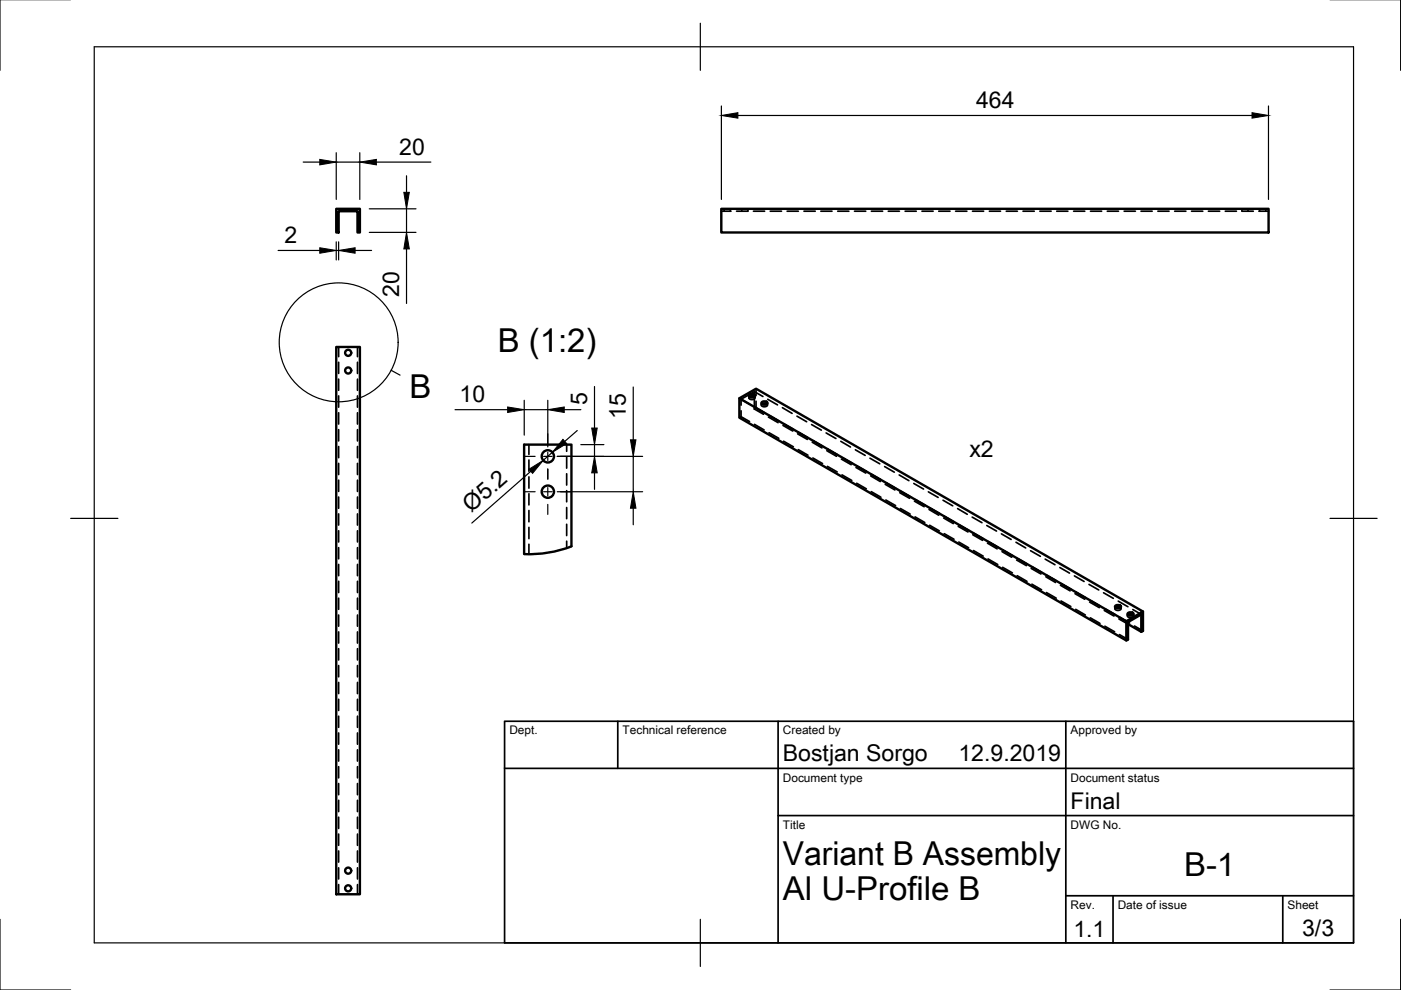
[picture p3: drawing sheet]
<svg xmlns="http://www.w3.org/2000/svg" width="297mm" height="210mm" viewBox="0 0 297 210" stroke-linecap="round" stroke-linejoin="round" font-family="sans-serif">
<!-- layer: Hidden -->
<g fill="none" stroke="#000" stroke-width=".36">
<path d="M73.2 44.3v.5M74.4 44.3v.5M152.9 44.8h2.1M153.5 44.3v.5M154.8 44.3v.5M156.2 44.8h2.3M157.3 44.3v.5M158.6 44.3v.5M159.7 44.8h2.4M163.3 44.8h2.4M166.9 44.8h2.4M170.5 44.8h2.3"/>
<path d="M174 44.8h2.4M177.6 44.8h2.4M181.2 44.8h2.4M184.7 44.8h2.4M188.3 44.8h2.4M191.9 44.8h2.4M195.5 44.8h2.3M199 44.8h2.4M202.6 44.8h2.4M206.2 44.8h2.4M209.8 44.8h2.3M213.3 44.8h2.4"/>
<path d="M216.9 44.8h2.4M220.5 44.8h2.4M224 44.8h2.4M227.6 44.8h2.4M231.2 44.8h2.4M234.8 44.8h2.4M238.3 44.8h2.4M241.9 44.8h2.4M245.5 44.8h2.4M249 44.8h2.4M252.6 44.8h2.4M256.2 44.8h2.4"/>
<path d="M259.8 44.8h2.3M263.3 44.3v.5M263.4 44.8h2.3M264.6 44.3v.5M266.9 44.8h2.1M267.1 44.3v.5M268.4 44.3v.5M71.8 73.6v2M71.8 76.8v2.4M75.8 73.6v2M75.8 76.8v2.4M71.8 80.4v2.4"/>
<path d="M71.8 83.9v2.4M71.8 87.5v2.4M71.8 91.1v2.4M71.8 94.7v2.3M71.8 98.2v2.4M75.8 80.4v2.4M75.8 83.9v2.4M75.8 87.5v2.4M75.8 91.1v2.4M75.8 94.7v2.3M75.8 98.2v2.4M112.1 94.3v2"/>
<path d="M112.1 97.5v2.4M120.1 94.3v1.4M120.1 96.9v2.4M157.1 84.7v1.2M157.1 87.1v1.2M157.1 84.7l1.8 1M157.1 88.3l1.8 1.1M157.1 88.3l-.3 .3M158.8 83.9v.5M158.9 84.2a.45 .45 0 0 0 .1 .5 .45 .45 0 0 0 .5 0h.2a.33 .33 0 0 0 .3-.2 .33 .33 0 0 0 0-.3M159.9 86.7l.4-.2 1.8 1M159.9 83v3.7"/>
<path d="M159.9 86.7l2 1.1M160 86.3l2 1.2M160 90l2 1.2M160.1 83.9v.5M160.3 82.4v1.5M160.3 85.1v1.4M161.4 85.5v.4M161.5 85.7a.45 .45 0 0 0 .1 .5 .45 .45 0 0 0 .6 0h.1a.33 .33 0 0 0 .4-.1 .33 .33 0 0 0-.1-.4M161.8 84.1l-1.9-1.1-2.8 1.7M162.7 85.5v.4M162.8 84.7l2 1.1M162.9 88.4l2.1 1.2"/>
<path d="M163 88.1l2.1 1.2M163 91.8l2.1 1.1M163.1 88.1l2.1 1.2M165.9 86.4l2 1.2M166 90.2l2.1 1.2M166.1 89.9l2.2 1.2M166.1 93.5l2.1 1.2M169 88.2l2 1.2M169.1 92l2.1 1.2M169.2 91.6l2.1 1.2M169.2 95.3l2.1 1.2M169.3 91.7l2.1 1.2"/>
<path d="M172.1 90l2 1.2M172.2 93.8l2.1 1.2M172.3 93.4l2.2 1.3M172.3 97.1l2.1 1.2M175.2 91.8l2 1.2M175.3 95.6l2.1 1.1M175.4 95.2l2.2 1.3M175.4 98.9l2.1 1.2M178.3 93.6l2 1.2M178.4 97.3l2.1 1.2M178.5 97l2.2 1.2M181.4 95.4l2 1.2"/>
<path d="M181.5 99.1l2.1 1.2M181.6 98.8l2.2 1.2M184.4 97.1l2.1 1.2M187.6 98.9l2 1.2M71.8 101.8v2.4M71.8 105.4v2.4M71.8 109v2.3M71.8 112.5v2.4M71.8 116.1v2.4M71.8 119.7v2.4M75.8 101.8v2.4M75.8 105.4v2.4"/>
<path d="M75.8 109v2.3M75.8 112.5v2.4M75.8 116.1v2.4M75.8 119.7v2.4M112.1 101.1v2.4M112.1 104.7v2.4M112.1 108.2v2.4M112.1 111.8v2.4M112.1 115.4v2.1M120.1 100.4v2.4M120.1 104v2.4M120.1 107.6v2.4"/>
<path d="M120.1 111.2v2.4M120.1 114.7v1.5M178.5 100.7l2.1 1.2M181.6 102.5l2.1 1.1M184.6 100.9l2 1.2M184.7 100.6l2.2 1.2M184.7 104.2l2.1 1.2M187.7 102.7l2 1.2M187.8 102.3l2.2 1.3M187.8 106l2.1 1.2M190.6 100.7l2.1 1.2M190.8 104.5l2 1.2"/>
<path d="M190.9 104.1l2.1 1.2M190.9 107.8l2.1 1.2M191 104.2l2.1 1.2M193.7 102.5l2.1 1.2M193.9 106.2l2 1.2M194 105.9l2.2 1.3M194 109.6l2.1 1.2M196.8 104.3l2.1 1.2M197 108l2 1.2M197.1 107.7l2.1 1.2M197.1 111.4l2.1 1.2M197.2 107.8l2.1 1.1"/>
<path d="M199.9 106.1l2.1 1.1M200.1 109.8l2 1.2M200.2 109.5l2.2 1.2M200.2 113.1l2.1 1.2M203 107.8l2.1 1.2M203.2 111.6l2 1.2M203.3 111.3l2.1 1.2M203.3 114.9l2.1 1.2M203.4 111.3l2 1.2M206.1 109.6l2.1 1.2M206.2 113.4l2.1 1.2M206.4 113l2.1 1.3"/>
<path d="M206.4 116.7l2 1.2M209.2 111.4l2.1 1.2M209.4 115.2l2 1.2M209.5 114.8l2 1.2M209.5 118.5l2 1.2M209.6 114.9l2 1.2M212.3 113.2l2.1 1.2M212.4 117l2.1 1.1M212.6 116.6l2.1 1.3M215.4 115l2.1 1.2M215.5 118.7l2.1 1.2M215.7 118.4l2 1.2"/>
<path d="M215.8 118.5l2 1.1M218.5 116.8l2.1 1.2M221.6 118.5l2.1 1.2M71.8 123.2v2.4M71.8 126.8v2.4M71.8 130.4v2.4M71.8 134v2.3M71.8 137.5v2.4M75.8 123.2v2.4M75.8 126.8v2.4M75.8 130.4v2.4M75.8 134v2.3"/>
<path d="M75.8 137.5v2.4M212.6 120.3l2.1 1.2M215.7 122.1l2 1.2M218.6 120.5l2.1 1.2M218.8 120.2l2.1 1.2M218.8 123.9l2 1.1M221.7 122.3l2.1 1.2M221.9 122l2.1 1.2M221.9 125.6l2 1.2M224.7 120.3l2.1 1.2M224.8 124.1l2.1 1.2M225 123.7l2 1.2"/>
<path d="M225 127.4l2 1.2M225 123.8l2.1 1.2M227.8 122.1l2 1.2M227.9 125.9l2.1 1.2M228.1 125.5l2.1 1.3M228.1 129.2l2 1.2M230.9 123.9l2.1 1.2M231 127.6l2.1 1.2M231.2 127.3l2.1 1.3M231.2 131l2 1.2M234 125.7l2.1 1.2M234.1 129.4l2.1 1.2"/>
<path d="M234.3 129.1l2.1 1.2M234.3 132.8l2 1.2M236.4 128.6v.5M236.5 128.9a.45 .45 0 0 0 .1 .5 .45 .45 0 0 0 .6 0 .37 .37 0 0 0 .4-.1 .37 .37 0 0 0 0-.4M237.1 127.5l2 1.1M237.2 131.2l2 1.1M237.3 130.9l1.9 1M237.3 134.5l1.9 1.1M237.4 130.9l2.1 1.2M237.7 128.6v.5M239 130.2v.4M239.1 130.4a.45 .45 0 0 0 .1 .5 .45 .45 0 0 0 .6 .1l.1-.1a.33 .33 0 0 0 .4-.1 .33 .33 0 0 0-.1-.4"/>
<path d="M240.2 129.2l1.8 1.1M240.3 130.2v.4M240.5 132.7l1.8 1.1M71.8 141.1v2.4M71.8 144.7v2.4M71.8 148.3v2.3M71.8 151.8v2.4M71.8 155.4v2.4M71.8 159v2.4M75.8 141.1v2.4M75.8 144.7v2.4M75.8 148.3v2.3"/>
<path d="M75.8 151.8v2.4M75.8 155.4v2.4M75.8 159v2.4M71.8 162.6v2.3M71.8 166.1v2.4M71.8 169.7v2.4M71.8 173.3v2.4M71.8 176.8v2.4M75.8 162.6v2.3M75.8 166.1v2.4M75.8 169.7v2.4M75.8 173.3v2.4"/>
<path d="M75.8 176.8v2.4M71.8 180.4v2.4M71.8 184v2.4M71.8 187.6v2M75.8 180.4v2.4M75.8 184v2.4M75.8 187.6v2"/>
</g>
<!-- layer: Visible -->
<g fill="none" stroke="#000" stroke-width=".51">
<path d="M71.3 44.3h5v5h-.5v-4.5h-4v4.5h-.5zM152.9 44.3h116.1v5h-116.1zM71.3 73.6h5v116h-5zM156.8 84.4v4.2l82 47.2 .4-.2v-3.7l2.8-1.6v3.7M158.8 83.8a.71 .71 0 0 1 1.2 .2 .71 .71 0 0 1-1.2-.2zM158.9 84.2l.5-.2 .6 .2M159.9 84.1v.1M161.5 85.4a.71 .71 0 0 1 1.2 .1 .71 .71 0 0 1-1.2-.1zM161.5 85.7l.6-.2 .5 .2M121.2 115.8v-21.5h-10.1l.1 23.2a25.2 25.2 0 0 0 10-1.7M236.4 128.5a.71 .71 0 0 1 1.3 .2 .71 .71 0 0 1-1.3-.2zM236.5 128.9l.5-.2 .6 .2"/>
<path d="M238.8 131.7l3.5-2-82-47.3-3.5 2 82 47.3v4.1M239.1 130.1a.71 .71 0 0 1 1.2 .2 .71 .71 0 0 1-1.2-.2zM239.2 130.4l.5-.2 .5 .2M239.2 132.3l2.8 1.7M242.3 129.7v4.1l-.3 .2"/>
<circle cx="73.8" cy="78.6" r=".65"/>
<circle cx="73.8" cy="74.8" r=".65"/>
<circle cx="116.2" cy="96.8" r="1.3"/>
<circle cx="116.2" cy="104.2" r="1.3"/>
<circle cx="73.8" cy="184.6" r=".65"/>
<circle cx="73.8" cy="188.3" r=".65"/>
</g>
<!-- layer: Border -->
<path d="M0 -.1v15M297 -.1v15M20 9.9h267v190h-267zM148.5 4.9v10M15 109.9h10M282 109.9h10M0 194.9v15h15M148.5 194.9v10M297 194.9v15h-15" fill="none" stroke="#000" stroke-width=".25"/>
<!-- layer: TitleBlock -->
<path d="M107 152.9h180v47h-180zM131 152.9v10M165 152.9v47M226 152.9v47M107 162.9h180M165 172.9h122M226 189.9h61M236 189.9v10M272 189.9v10" fill="none" stroke="#000" stroke-width=".36"/>
<!-- layer: Annotations -->
<g fill="none" stroke="#000" stroke-width=".25">
<path d="M82.9 78.5l1.9 1"/>
<circle cx="71.8" cy="72.6" r="12.6"/>
</g>
<!-- layer: Dimensions -->
<g fill="none" stroke="#000" stroke-width=".25">
<path d="M64.3 34.4h3.5M71.3 32.4v9.9M71.3 34.4h5M76.3 32.4v9.9M79.8 34.4h11.6M86.2 37.3v3.5M153 22.5v19.8M156.4 24.5h109.1M268.9 22.5v19.8M59 53.1h8.8M71.3 51.3v3.8M71.3 53.1h.5"/>
<path d="M71.8 51.3v3.8M75.3 53.1h3.5M78.3 44.3h9.9M78.3 49.3h9.9M86.2 44.3v5M86.2 52.8v11.5M96.5 86.9h11.1M111.1 84.9v7.4M111.1 86.9h5M112.5 99.9l-12.5 11M116.1 84.9v9.9M117.1 95.9l-1.9 1.7"/>
<path d="M118.2 96.8h18M119.6 86.9h3.5M122.4 91.3l-2.7 2.3M123.1 94.3h4.9M126 82v8.8M126 94.3v2.5M134.3 82.1v11.2M134.3 96.8v7.5M118.2 104.3h18M126 100.3v3.5M134.3 107.8v3.5"/>
</g>
<g fill="#000" stroke="#000" stroke-width=".21">
<path d="M67.8 33.8l3.5 .6-3.5 .6zM76.3 34.4l3.5-.6v1.2zM153 24.5l3.4-.6v1.2zM265.5 23.9l3.4 .6-3.4 .6zM67.8 52.5l3.5 .6-3.5 .6zM71.8 53.1l3.5-.6v1.2zM85.6 40.8h1.2l-.6 3.5zM86.2 49.3l.6 3.5h-1.2zM107.6 86.3l3.5 .6-3.5 .6zM112.1 99.5l3.1-1.9-2.3 2.8zM119.4 93.1l.7 .9-3 1.9zM116.1 86.9l3.5-.6v1.2z"/>
<path d="M125.5 90.8h1.1l-.6 3.5zM133.7 93.3h1.1l-.5 3.5zM126 96.8l.6 3.5h-1.1zM134.3 104.3l.5 3.5h-1.1z"/>
</g>
<!-- layer: Center Lines -->
<path d="M111.3 96.8h2.2M115.3 96.8h1.7M116.1 92v2.1M116.1 95.9v1.8M116.1 99.4v2.2M118.8 96.8h2.1M111.3 104.3h2.2M115.3 104.3h1.7M116.1 103.4v1.7M116.1 106.9v2.2M118.8 104.3h2.1" fill="none" stroke="#000" stroke-width=".25"/>
<g font-size="7">
<text x="105.5" y="74.5">B (1:2)</text>
<text x="86.8" y="84.4">B</text>
<text x="166" y="183.4">Variant B Assembly</text>
<text x="251" y="185.8">B-1</text>
<text x="166" y="190.9">Al U-Profile B</text>
</g>
<g font-size="4.9">
<text x="206.9" y="22.9">464</text>
<text x="84.6" y="32.8">20</text>
<text x="60.3" y="51.6">2</text>
<text x="84.6" y="63" transform="rotate(-90 84.6 63)">20</text>
<text x="97.4" y="85.3">10</text>
<text x="124.5" y="86" transform="rotate(-90 124.5 86)">5</text>
<text x="132.7" y="88.8" transform="rotate(-90 132.7 88.8)">15</text>
<text x="205.5" y="96.9">x2</text>
<text x="99.9" y="108.8" transform="rotate(-41 99.9 108.8)">Ø5.2</text>
<text x="166" y="161.4">Bostjan Sorgo</text>
<text x="203.2" y="161.4">12.9.2019</text>
<text x="227" y="171.4">Final</text>
<text x="227.6" y="198.6">1.1</text>
<text x="276.1" y="198.5">3/3</text>
</g>
<g font-size="2.5">
<text x="108" y="155.7">Dept.</text>
<text x="132" y="155.7">Technical reference</text>
<text x="166" y="155.7">Created by</text>
<text x="227" y="155.7">Approved by</text>
<text x="166" y="165.7">Document type</text>
<text x="227" y="165.7">Document status</text>
<text x="166" y="175.7">Title</text>
<text x="227" y="175.7">DWG No.</text>
<text x="227" y="192.7">Rev.</text>
<text x="237" y="192.7">Date of issue</text>
<text x="273" y="192.7">Sheet</text>
</g>
</svg>
